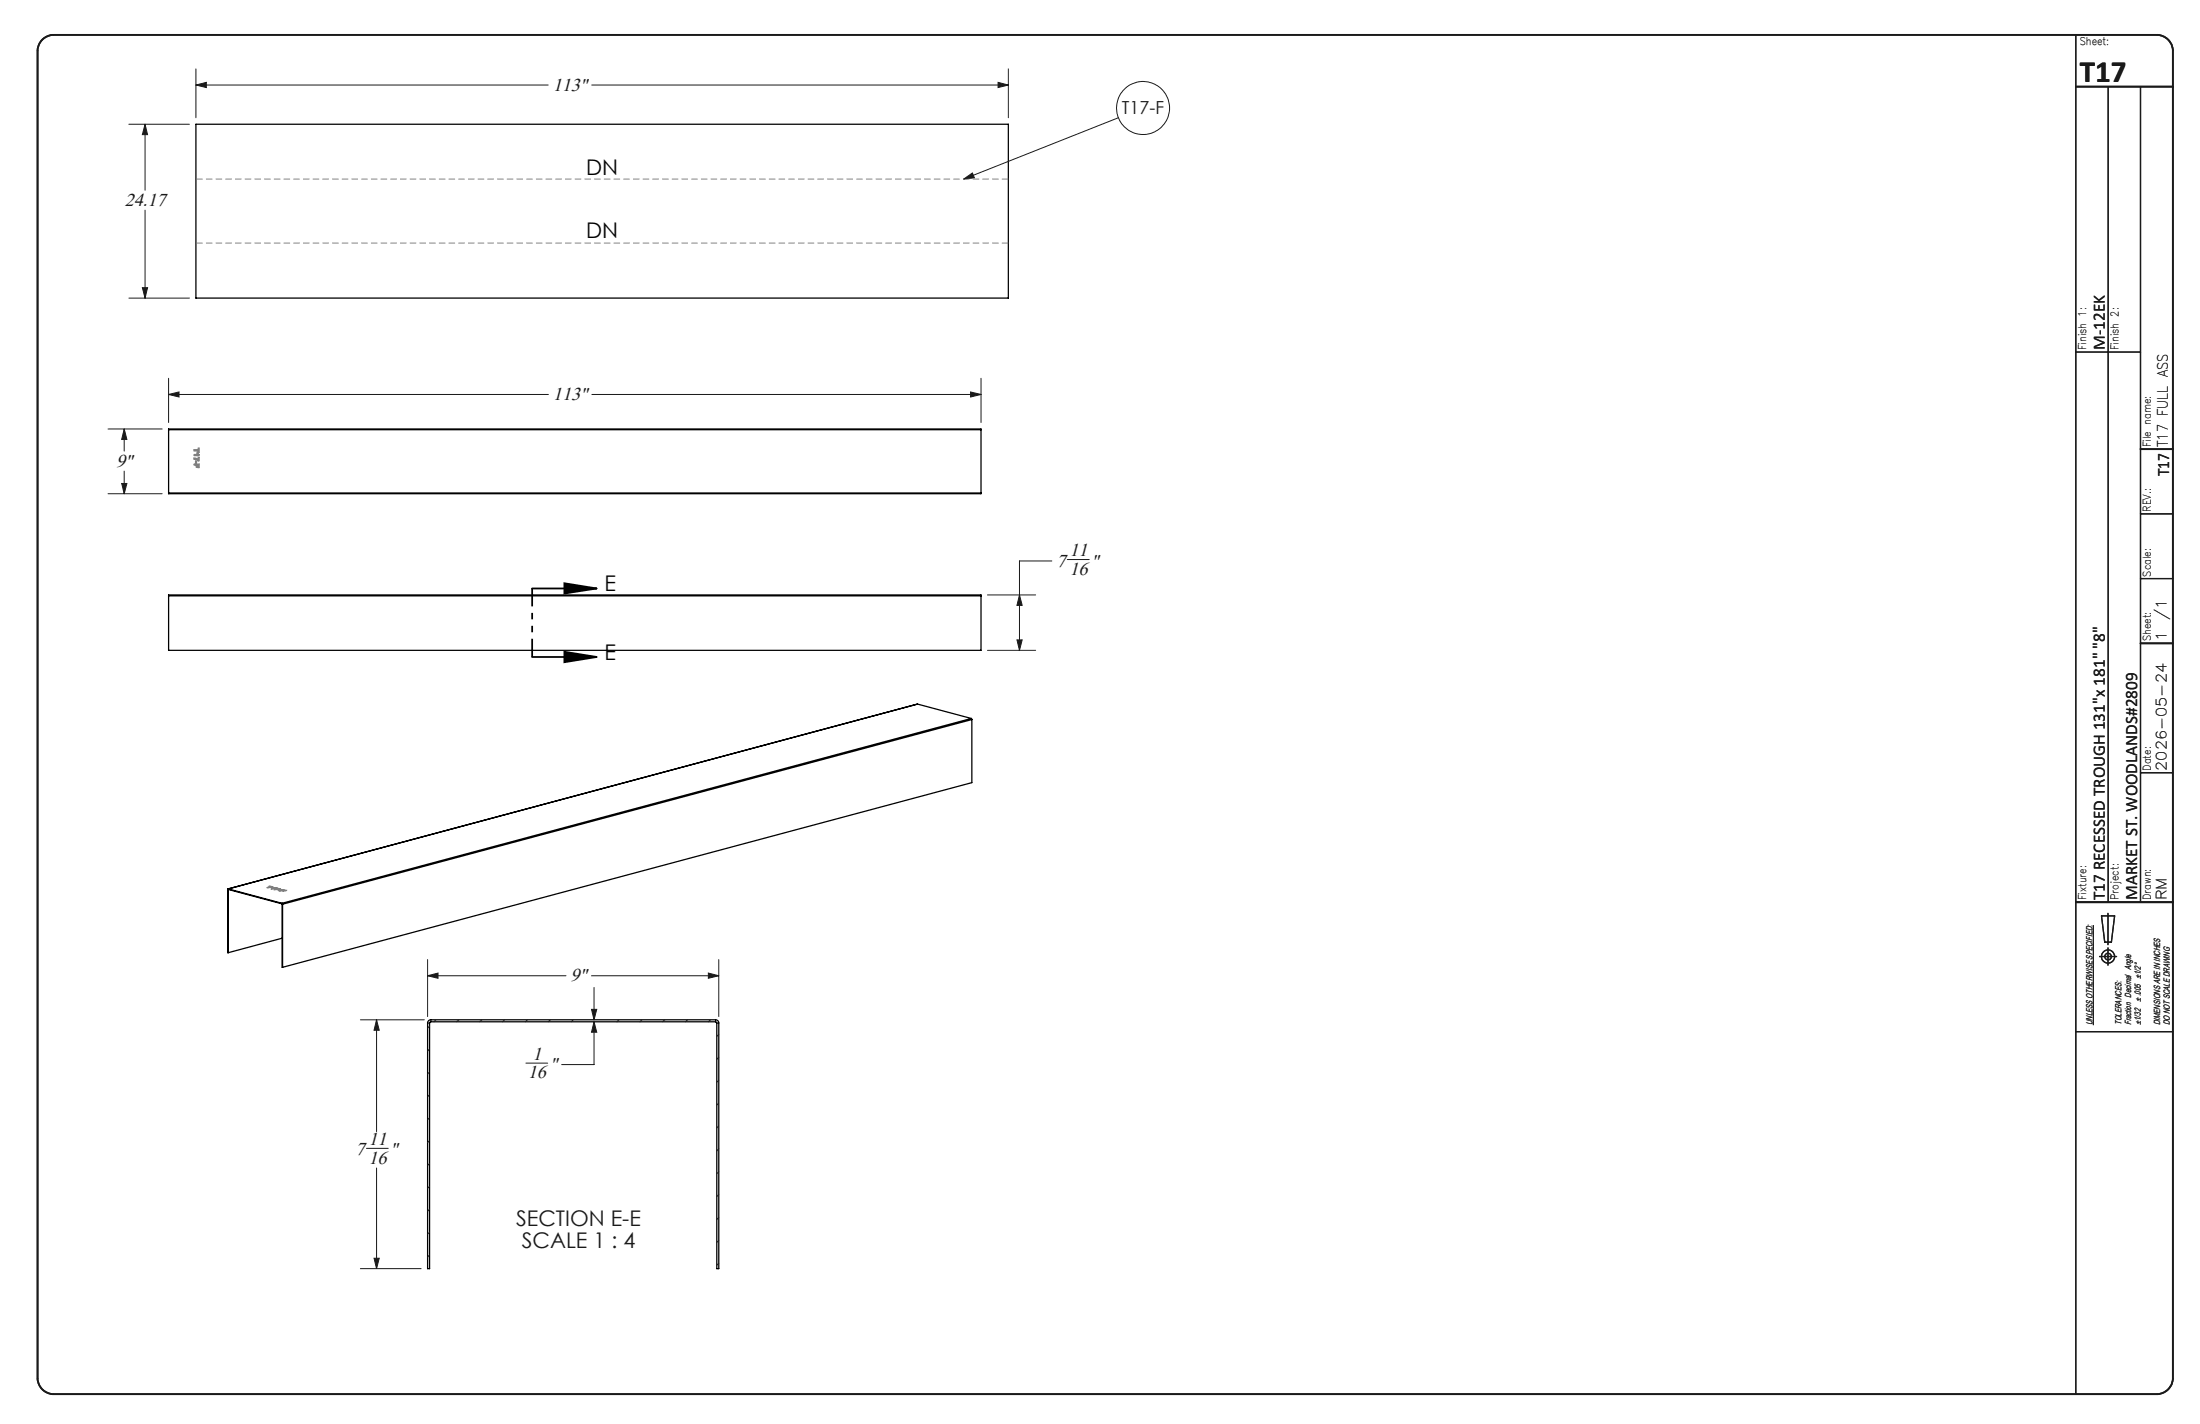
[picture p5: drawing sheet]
<svg xmlns="http://www.w3.org/2000/svg" width="432mm" height="279mm" viewBox="0 0 432 279" stroke-linecap="round" stroke-linejoin="round" font-family="sans-serif">
<g fill="none" stroke="#191924" stroke-width=".2">
<path d="M38.5 16.7l2-.5v1zM38.5 13.5v9.6M38.5 16.7h69.1M116.1 16.7h81.8M195.9 16.2l2 .5-2 .5zM197.9 13.5v9.6M25.3 24.4h11.9M28.5 24.4l.5 2h-1.1zM28.5 24.4v12.9M189.2 35.1l1.7-1.2 .3 1zM219.5 23.1l-30.3 12M25.3 58.5h11.9"/>
<path d="M27.9 56.4h1.1l-.5 2.1zM28.5 41.2v17.3M33.1 77.4l2-.5v1zM33.1 74.2v8.7M33.1 77.4h74.5M116.2 77.4h76.3M190.5 76.9l2 .5-2 .5zM192.5 74.2v8.7M21.2 84.2h10.6M21.2 96.9h10.6M23.9 94.9h1l-.5 2zM24.4 84.2l.5 2h-1z"/>
<path d="M24.4 84.2v4.3M24.4 92.4v4.5M193.8 116.7h9.5M200.1 116.7l.5 2.1h-1zM206.4 110.1h-6.3v17.5M209.5 109.8h4.3M193.8 127.6h9.5M199.6 125.6h1l-.5 2zM83.9 191.5l2.1-.6v1zM83.9 188.3v11.2M83.9 191.5h27.2M116.1 198h1l-.5 2.1z"/>
<path d="M116.1 191.5h25M116.6 193.7v6.4M139 190.9l2.1 .6-2.1 .4zM141.1 188.3v11.2M410.9 181.5v19.6M70.7 200.1h12.6M73.9 200.1l.5 2h-1zM73.9 200.1v21.9M84.3 201.3l-.4 .4M84.3 205.8l-.4 .4M84.3 210.3l-.4 .4M84.3 214.8l-.4 .4"/>
<path d="M84.3 219.3l-.4 .4M85.5 200.1l-.3 .4M90.1 200.1l-.5 .4M94.5 200.1l-.3 .4M99 200.1l-.4 .4M103.2 208.6h4.3M103.5 200.1l-.4 .4M108 200.1l-.4 .4M112.5 200.1l-.4 .4M116.6 200.5l.5 2h-1zM116.6 200.5v8.4h-6.4M121.5 200.1l-.4 .4"/>
<path d="M126 200.1l-.4 .4M130.5 200.1l-.4 .4M134.9 200.1l-.4 .4M139.5 200.1l-.5 .4M141.1 203l-.4 .3M141.1 207.4l-.4 .5M141.1 211.9l-.4 .4M141.1 216.4l-.4 .4M71.9 225.3h4.3M73.9 229.2v19.7M84.3 223.8l-.4 .4M84.3 228.3l-.4 .4"/>
<path d="M84.3 232.8l-.4 .4M84.3 237.2l-.4 .5M141.1 220.9l-.4 .4M141.1 225.4l-.4 .4M141.1 229.9l-.4 .4M141.1 234.4l-.4 .4M141.1 238.9l-.4 .4M70.7 248.9h12M73.4 246.9h1l-.5 2zM84.3 241.8l-.4 .3M84.3 246.2l-.4 .4M141.1 243.4l-.4 .4"/>
<path d="M141.1 247.9l-.4 .3"/>
<circle cx="224.3" cy="21.2" r="5.2"/>
</g>
<g fill="none" stroke="#191924" stroke-width=".25">
<path d="M407.4 6.8v266.7M413.8 17v160M420.1 17v160M407.4 69.1h12.7M420.1 113.5h6.4M420.1 100.8h6.4M420.1 151.6h6.4M407.4 177h19.1M412.5 179.7h2.5l-.6 5.2h-1.3zM413.7 179.2v6.1M412.1 187.7h3.3M413.7 186v3.4"/>
<path d="M407.4 202.4h19.1"/>
<circle cx="413.7" cy="187.7" r=".66"/>
<circle cx="413.8" cy="187.7" r="1.29"/>
</g>
<path d="M8.2 7.9a3.3 3.3 0 0 1 2.3-1.1h412.8a3.2 3.2 0 0 1 3.2 3.2v260.4a3.2 3.2 0 0 1-3.2 3.1h-412.8a3.2 3.2 0 0 1-3.1-3.1v-260.4a3.2 3.2 0 0 1 .8-2.1zM407.4 17h19.1M420.1 88.1h6.4M420.1 126.2h6.4M407.4 177h19.1" fill="none" stroke="#191924" stroke-width=".35"/>
<g fill="none" stroke="#000" stroke-width=".25">
<path d="M38.5 24.4h159.4v34.1h-159.4zM33.1 84.3v-.1h159.4v.1M33.1 96.7v.2h159.4v-.2M33.1 84.3h159.4M33.1 96.7h159.4M33.1 84.3v12.4M192.5 84.3v12.4M33.1 116.9v-.2h159.4v.2M33.1 116.9v10.7h159.4v-10.7M33.1 116.9h159.4M180.1 138.1h.1M180.1 138.1l-135.3 36.3"/>
<path d="M180.1 138.1l10.5 2.9M190.6 141l.1 .2M190.6 141l-135.2 36.2M190.7 141.2l-135.2 36.2M190.7 141.2v12.4l-135.2 36.2M44.7 174.6h.1M44.7 174.6l.1 12.3M44.8 174.6v12.3M44.8 174.4l-.1 .2M44.8 174.5v.1M44.8 174.5l10.6 2.8M44.8 174.4v.1"/>
<path d="M44.8 174.4l10.6 2.8M44.9 174.5l-.1 .1M55.4 177.2l.1 .2M55.4 177.3v.1M55.4 177.2v.1M55.4 177.4h.1M55.4 177.4l.1 12.4M55.5 177.4v12.4M55.4 184.1l-10.6 2.8M84.1 200.3l.4-.2h55.9a.6 .6 0 0 1 .7 .6v48.2h-.4v-48.2l-.2-.2-56.1 .1-.1 48.3h-.4v-48.3z"/>
</g>
<path d="M84.3 200.7h-.4M84.6 200.1v.4M140.4 200.5v-.4M141.1 200.7h-.4" fill="none" stroke="#000" stroke-width=".2" stroke-dasharray="1.3 .6" stroke-linecap="butt"/>
<path d="M104.4 115.5h12.7M110.8 114.4l6.3 1.1-6.3 1zM104.4 128.9h12.7M110.8 127.9l6.3 1-6.3 1z" fill="none" stroke="#000" stroke-width=".35"/>
<path d="M38.1 88.3l.8-.1 .1-.3 .1 .9h-.2v-.3h-.8zM38.1 89.9l.5 .1 .3 .2v-.5h.2v.7l-.7-.3a.21 .21 0 0 1-.2 0 .21 .21 0 0 1-.1-.2zM38.1 89.2h.7l-.1-.3 .4 .4-1 .1zM38.1 91.1h1v.6h-.2v-.4h-.2v.3l-.1 .1-.1-.4h-.4zM38.4 90.5l.2 .1-.1 .3h-.1zM52.5 174.1l.6-.1-.3-.1 .8 .2zM53.2 174.4l.6-.2h-.4h.8zM53.8 174.5l.9-.1-.3-.1 .6 .1zM54.6 174.6l.4 .1zM54.8 174.8l.7-.2 .7 .1z" fill="none" stroke="#808080" stroke-width=".25"/>
<path d="M104.4 115.4v13.5" fill="none" stroke="#000" stroke-width=".35" stroke-dasharray="6.3 1.3 1.3 1.3 1.3 1.3" stroke-dashoffset="2.8" stroke-linecap="butt"/>
<path d="M38.5 35.1h159.4M197.9 47.7h-159.4" fill="none" stroke="#808080" stroke-width=".2" stroke-dasharray="1.3 .6" stroke-linecap="butt"/>
<path d="M110.8 114.4l6.3 1.1-6.3 1zM110.8 127.9l6.3 1-6.3 1z" fill="#000"/>
<g fill="#191924">
<path d="M189.2 35.1l1.7-1.2 .3 1z"/>
<path d="M28.5 24.4l.5 2h-1.1zM27.9 56.4h1.1l-.5 2.1zM195.9 16.2l2 .5-2 .5zM38.5 16.7l2-.5v1z"/>
<path d="M24.4 84.2l.5 2h-1zM23.9 94.9h1l-.5 2zM33.1 77.4l2-.5v1zM190.5 76.9l2 .5-2 .5z"/>
<path d="M200.1 116.7l.5 2.1h-1zM199.6 125.6h1l-.5 2zM139 190.9l2.1 .6-2.1 .4zM83.9 191.5l2.1-.6v1zM116.1 198h1l-.5 2.1zM116.6 200.5l.5 2h-1zM73.9 200.1l.5 2h-1zM73.4 246.9h1l-.5 2z"/>
</g>
<text font-size="6.1" fill="#191924" x="408.2" y="16.1">T17</text>
<g font-size="4.2">
<text x="115.1" y="34.3">DN</text>
<text x="115.1" y="46.7">DN</text>
<text x="118.6" y="116">E</text>
<text x="118.6" y="129.5">E</text>
</g>
<g font-size="4.2" fill="#191924">
<text x="101.3" y="240.6">SECTION E-E</text>
<text x="102.4" y="244.8">SCALE 1 : 4</text>
</g>
<g font-size="3.7" fill="#191924">
<text x="108.5" y="17.8">113&quot;</text>
<text x="24.5" y="40.4">24.17</text>
<text x="108.5" y="78.5">113&quot;</text>
<text x="22.8" y="91.6">9&quot;</text>
<text x="207.4" y="111.2">7</text>
<text x="209.9" y="112.8">16</text>
<text x="209.9" y="109.2">11</text>
<text x="214.2" y="111.2">&quot;</text>
<text x="112" y="192.5">9&quot;</text>
<text x="104.5" y="208">1</text>
<text x="107.9" y="210">&quot;</text>
<text x="103.6" y="211.6">16</text>
<text x="69.8" y="226.7">7</text>
<text x="72.3" y="224.7">11</text>
<text x="76.6" y="226.7">&quot;</text>
<text x="72.3" y="228.3">16</text>
</g>
<text font-size="3.5" fill="#191924" x="220.2" y="22.5">T17-F</text>
<g font-size="3.4" fill="#191924">
<text x="413.1" y="68.7" transform="rotate(-90 413.1 68.7)">M-12EK</text>
<text x="425.7" y="93.4" transform="rotate(-90 425.7 93.4)">T17</text>
<text x="413.1" y="176.6" transform="rotate(-90 413.1 176.6)">T17 RECESSED TROUGH 131&quot;x 181&quot; &quot;8&quot;</text>
<text x="419.4" y="176.6" transform="rotate(-90 419.4 176.6)">MARKET ST. WOODLANDS#2809</text>
</g>
<g font-size="2.8" fill="#191924">
<text x="425.5" y="87.7" transform="rotate(-90 425.5 87.7)">T17 FULL ASS</text>
<text x="425.2" y="125.8" transform="rotate(-90 425.2 125.8)">1</text>
<text x="425.2" y="121.7" transform="rotate(-90 425.2 121.7)">/1</text>
<text x="425.2" y="151.2" transform="rotate(-90 425.2 151.2)">2026-05-24</text>
<text x="425.2" y="176.6" transform="rotate(-90 425.2 176.6)">RM</text>
</g>
<g font-size="2.1" fill="#191924">
<text x="408.2" y="8.9">Sheet:</text>
<text x="409.5" y="68.7" transform="rotate(-90 409.5 68.7)">Finish 1:</text>
<text x="415.8" y="68.7" transform="rotate(-90 415.8 68.7)">Finish 2:</text>
<text x="422.2" y="87.7" transform="rotate(-90 422.2 87.7)">File name:</text>
<text x="422.2" y="100.4" transform="rotate(-90 422.2 100.4)">REV.:</text>
<text x="422.2" y="113.1" transform="rotate(-90 422.2 113.1)">Scale:</text>
<text x="422.2" y="125.8" transform="rotate(-90 422.2 125.8)">Sheet:</text>
<text x="422.2" y="151.2" transform="rotate(-90 422.2 151.2)">Date:</text>
<text x="409.5" y="176.6" transform="rotate(-90 409.5 176.6)">Fixture:</text>
<text x="415.8" y="176.6" transform="rotate(-90 415.8 176.6)">Project:</text>
<text x="422.2" y="176.6" transform="rotate(-90 422.2 176.6)">Drawn:</text>
</g>
<g font-size="1.7" fill="#191924">
<text x="420.2" y="196.6" transform="rotate(-90 420.2 196.6)">± .005 ±1/2°</text>
<text x="410.7" y="201.1" transform="rotate(-90 410.7 201.1)">UNLESS OTHERWISE SPECIFIED:</text>
<text x="416.4" y="201.1" transform="rotate(-90 416.4 201.1)">TOLERANCES:</text>
<text x="418.3" y="201.1" transform="rotate(-90 418.3 201.1)">Fraction Decimal Angle</text>
<text x="420.2" y="201.1" transform="rotate(-90 420.2 201.1)">±1/32</text>
<text x="424" y="201.1" transform="rotate(-90 424 201.1)">DIMENSIONS ARE IN INCHES</text>
<text x="425.9" y="201.1" transform="rotate(-90 425.9 201.1)">DO NOT SCALE DRAWING</text>
</g>
</svg>
